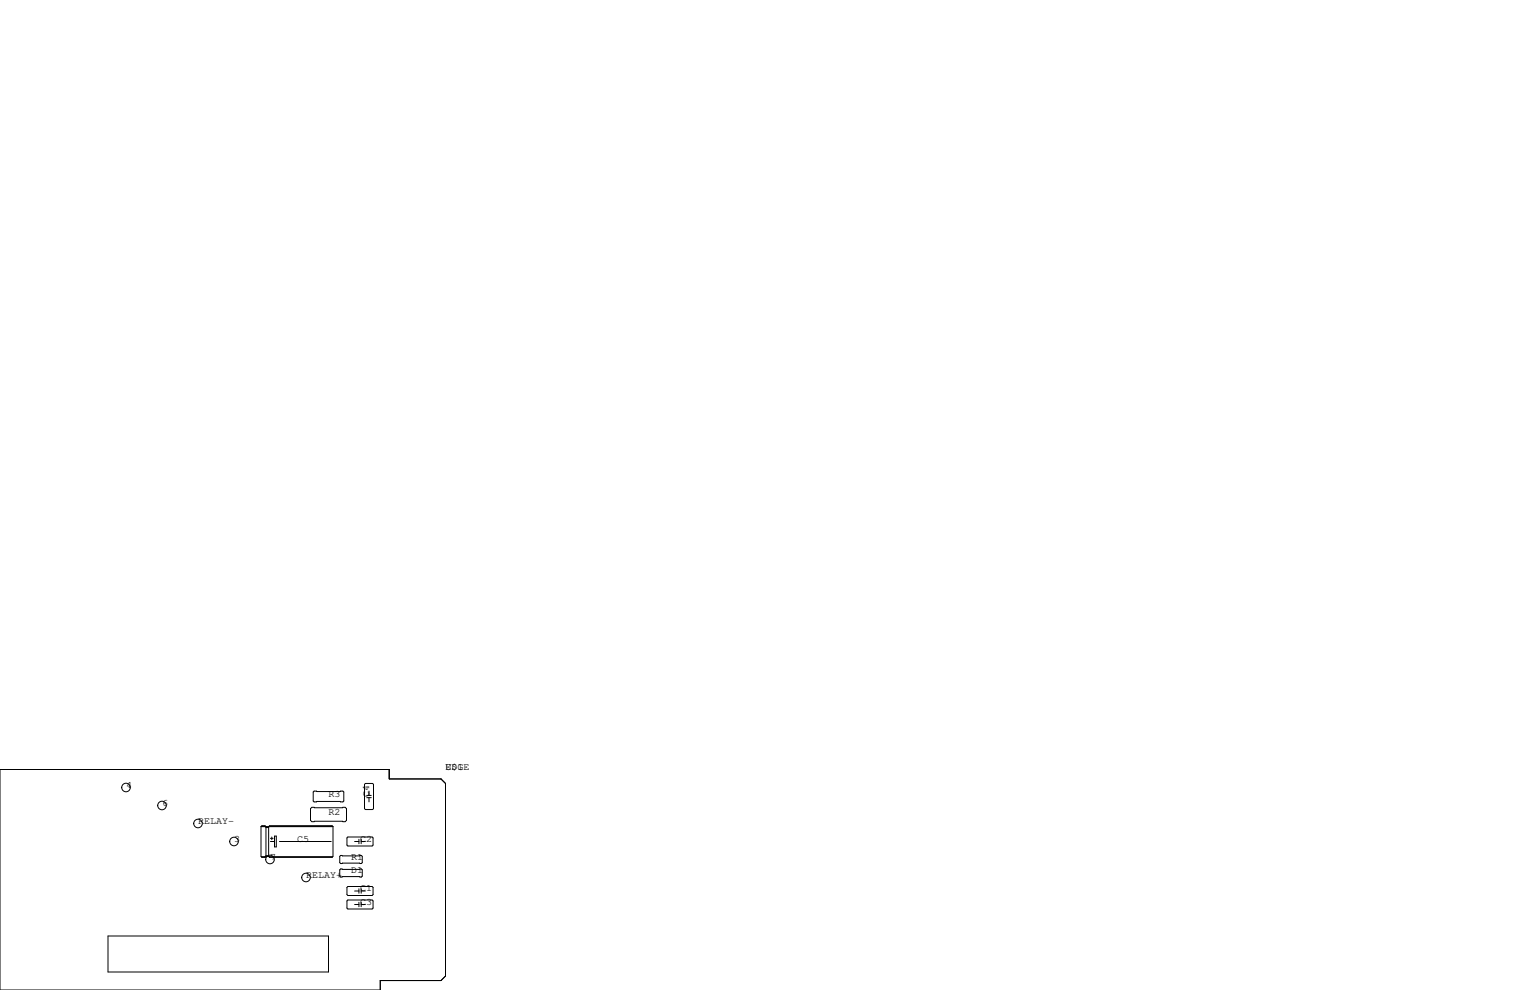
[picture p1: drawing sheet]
<svg xmlns="http://www.w3.org/2000/svg" width="432mm" height="279mm" viewBox="0 0 432 279" stroke-linecap="round" stroke-linejoin="round" font-family="sans-serif">
<g fill="none" stroke="#000" stroke-width=".28">
<path d="M0 217.2h109.9v2.6h14.6l1.2 1.3v54.4l-1.2 1.2h-17.2v2.7h-107.3zM73.7 233.3l.2-.3h.9l.3 .3v8.4M73.7 233.3v8.4l.2 .2h.9M73.7 233.3h20.3M73.9 233.2h.9M75.1 233.6h.7M75.2 233.4h.5M76.1 233.2h17.6M76.3 237.5h1.2M76.3 236.6h.8M76.7 236.2v.8M77.5 236h.5v3h-.5z"/>
<path d="M78.9 237.5h14.6M87.6 228.2l.4-.4h9.4l.4 .4v3.3l-.4 .4h-9.4l-.4-.4zM88.4 223.5l.2-.2h8.2l.2 .2v2.6l-.2 .2h-8.2l-.2-.2zM94 233.3l-.3-.3h-17.6l-.3 .3v8.4M94 233.3v8.4l-.3 .2h-17.6M98.2 236.2h6.8l.3 .3v2l-.3 .3h-6.8l-.3-.3v-2zM100.1 237.5h1.2M101.3 236.9v1.2M101.9 236.9v1.2M101.9 237.5h1.2M103.1 221.1h2.1l.2 .3v6.8l-.2 .3h-2.1l-.2-.3v-6.8zM103.5 224.5h1.3"/>
<path d="M103.5 225.1h1.3M104.1 223.3v1.2M104.1 225.1v1.2M73.8 241.8h1.1M73.9 241.9h.9M75.1 241.6h.7M75.1 241.7l-.3 .2M75.8 241.7l.3 .2M75.9 241.8h18M93.7 241.9h-17.6M95.9 245.5l.2-.3h5.9l.2 .3v1.8l-.2 .2h-5.9l-.2-.2zM96.1 241.4h5.9l.2 .3v1.8l-.2 .2h-5.9l-.2-.2v-1.8z"/>
<path d="M97.9 250.4l.3-.2h6.8l.3 .2v2.1l-.3 .2h-6.8l-.3-.2zM97.9 254.3l.3-.3h6.8l.3 .3v2l-.3 .2h-6.8l-.3-.2zM100.1 255.3h1.2M100.1 251.5h1.2M101.3 250.8v1.3M101.3 254.6v1.3M101.9 255.3h1.2M101.9 250.8v1.3M101.9 254.6v1.3M101.9 251.5h1.2M30.5 264.2h62.2v10.1h-62.2z"/>
<circle cx="35.6" cy="222.3" r="1.21"/>
<circle cx="45.7" cy="227.3" r="1.21"/>
<circle cx="55.9" cy="232.4" r="1.21"/>
<circle cx="66" cy="237.5" r="1.21"/>
<circle cx="76.2" cy="242.6" r="1.21"/>
<circle cx="86.4" cy="247.7" r="1.21"/>
</g>
<g font-size="2.8">
<text x="125.7" y="217.2">U$1</text>
<text x="125.7" y="217.2">EDGE</text>
<text x="35.6" y="222.2">4</text>
<text x="45.7" y="227.3">6</text>
<text x="92.7" y="224.8">R3</text>
<text x="104.1" y="224.8" transform="rotate(-90 104.1 224.8)">C4</text>
<text x="55.9" y="232.4">RELAY-</text>
<text x="92.7" y="229.9">R2</text>
<text x="66" y="237.5">3</text>
<text x="83.8" y="237.5">C5</text>
<text x="101.6" y="237.5">C2</text>
<text x="76.2" y="242.6">7</text>
<text x="99.1" y="242.6">R1</text>
<text x="86.4" y="247.6">RELAY+</text>
<text x="99.1" y="246.4">D1</text>
<text x="101.6" y="251.5">C1</text>
<text x="101.6" y="255.3">C3</text>
</g>
</svg>
